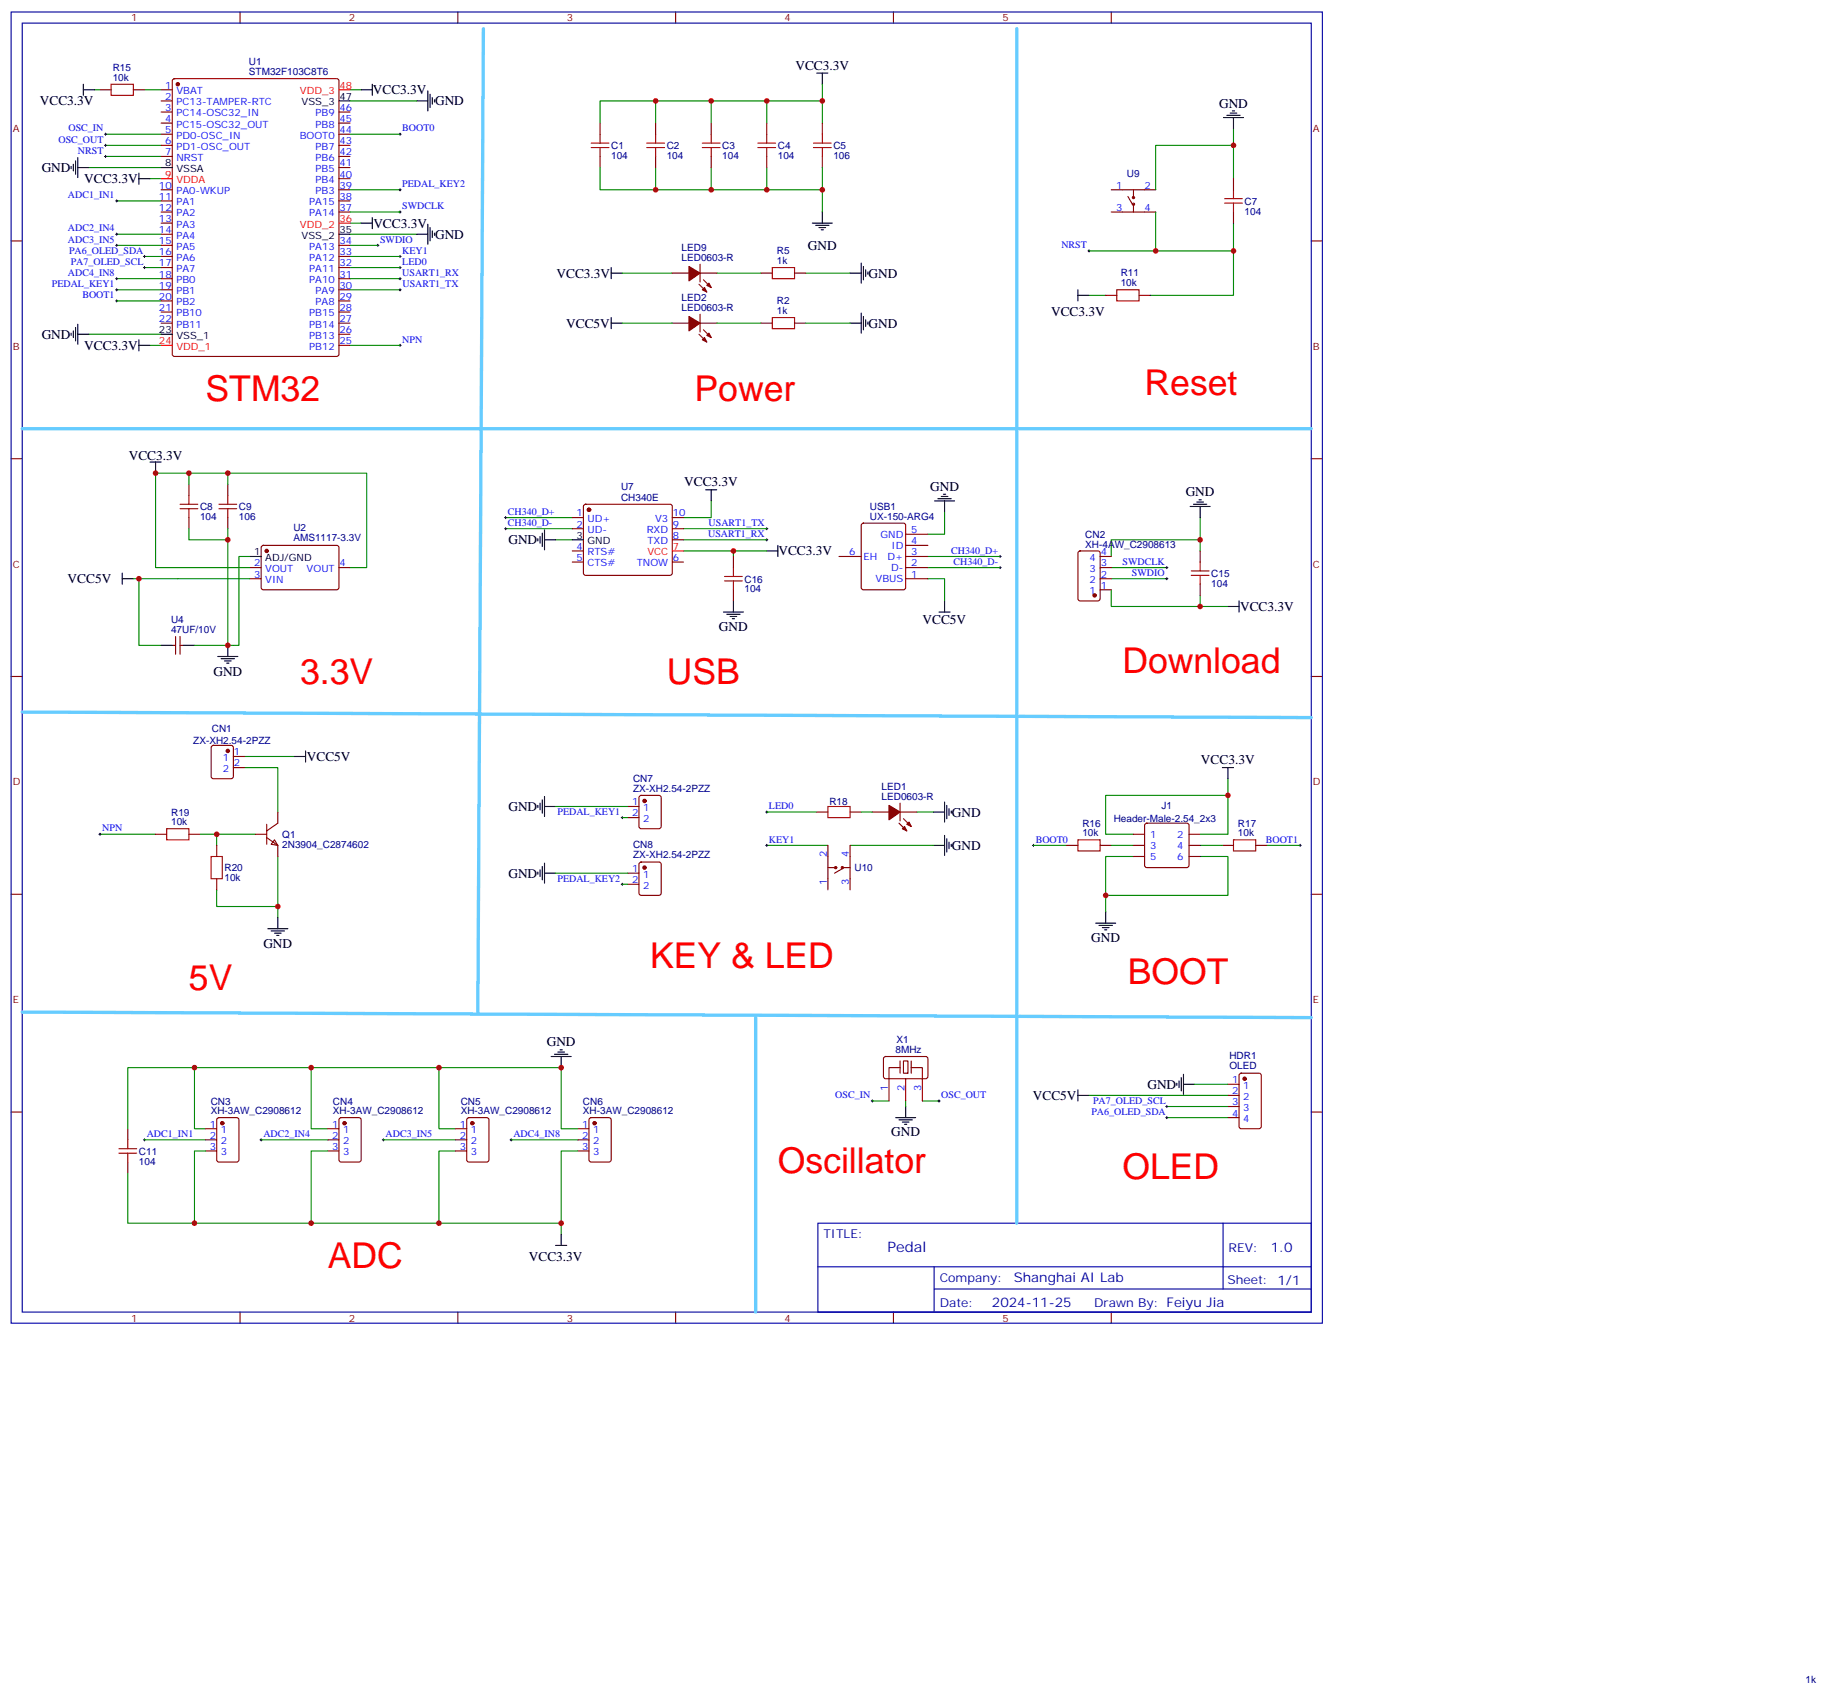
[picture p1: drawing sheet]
# Altium schematic sheet Sheet_Pedal.schdoc
size 434 x 399 mm

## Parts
C1  104  [C0603]
C2  104  [C0603]
C3  104  [C0603]
C4  104  [C0603]
C5  106  [C0603]
C7  104  [C0603]
C8  104  [C0603]
C9  106  [C0603]
C11  104  [C0603]
C15  104  [C0603]
C16  104  [C0603]
CN1  ZX-XH2.54-2PZZ  [CONN-TH_2P-P2.50_HX25003-2A]
CN2  XH-4AW_C2908613  [CONN-TH_XH-4AW]
CN3  XH-3AW_C2908612  [CONN-TH_3P-P2.54_HCTL_XH-3AW]
CN4  XH-3AW_C2908612  [CONN-TH_3P-P2.54_HCTL_XH-3AW]
CN5  XH-3AW_C2908612  [CONN-TH_3P-P2.54_HCTL_XH-3AW]
CN6  XH-3AW_C2908612  [CONN-TH_3P-P2.54_HCTL_XH-3AW]
CN7  ZX-XH2.54-2PZZ  [CONN-TH_2P-P2.50_HX25003-2A]
CN8  ZX-XH2.54-2PZZ  [CONN-TH_2P-P2.50_HX25003-2A]
HDR1  OLED  [HDR-TH_4P-P2.54-V-M]
J1  Header-Male-2.54_2x3  [HDR-TH_6P-P2.54-V-M-R2-C3-S2.54-1]
LED1  LED0603-R  [LED0603-R-RD]
LED2  LED0603-R  [LED0603-R-RD]
LED9  LED0603-R  [LED0603-R-RD]
Q1  2N3904_C2874602  [TO-92-3_L4.6-W3.6-P1.30-L_2N3904]
R2  1k  [R0603]
R5  1k  [R0603]
R11  10k  [R0603]
R15  10k  [R0603]
R16  10k  [R0603]
R17  10k  [R0603]
R18  1k  [R0603]
R19  10k  [R0603]
R20  10k  [R0603]
U1  STM32F103C8T6  [LQFP-48_L7.0-W7.0-P0.50-LS9.0-BL]
U2  AMS1117-3.3V  [SOT-223-4_L6.5-W3.5-P2.30-LS7.0-BR]
U4  47UF/10V  [C1206]
U7  CH340E  [MSOP-10_L3.0-W3.0-P0.50-LS5.0-BL]
U9  TPS645-5NC60  [SW-SMD_4P-L6.0-W6.0-P4.50-LS9.2]  (value not drawn)
U10  TPS645-5NC60  [SW-SMD_4P-L6.0-W6.0-P4.50-LS9.2]  (value not drawn)
USB1  UX-150-ARG4  [MICRO-USB-TH_UX-150-ARG4]
X1  8MHz  [OSC-SMD_3P-L3.2-W1.3-P1.2-L]

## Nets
GND: C1.1 C2.1 C3.1 C4.1 C5.1 C7.2 C8.1 C9.1 C11.2 C15.2 C16.1 CN2.4 CN3.1 CN4.1 CN5.1 CN6.1 CN7.1 CN8.1 HDR1.1 J1.5 J1.6 LED1.2(K) Q1.1(E) R2.2 R5.2 R20.1 U1.8(VSSA) U1.23(VSS_1) U1.35(VSS_2) U1.47(VSS_3) U2.1(ADJ/GND) U4.2 U7.3(GND) U9.2 U10.4 USB1.5(GND) X1.2
VCC3.3V: C1.2 C2.2 C3.2 C4.2 C5.2 C8.2 C9.2 C11.1 C15.1 C16.2 CN2.1 CN3.3 CN4.3 CN5.3 CN6.3 J1.1 J1.2 LED9.1(A) R11.1 R15.2 U1.9(VDDA) U1.24(VDD_1) U1.36(VDD_2) U1.48(VDD_3) U2.2(VOUT) U2.4(VOUT) U7.7(VCC) U7.10(V3)
VCC5V: CN1.1 HDR1.2 LED2.1(A) U2.3(VIN) U4.1 USB1.1(VBUS)
ADC1_IN1: CN3.2 U1.11(PA1)
ADC2_IN4: CN4.2 U1.14(PA4)
ADC3_IN5: CN5.2 U1.15(PA5)
ADC4_IN8: CN6.2 U1.18(PB0)
BOOT0: R16.1 U1.44(BOOT0)
BOOT1: R17.2 U1.20(PB2)
CH340_D+: U7.1(UD+) USB1.3(D+)
CH340_D-: U7.2(UD-) USB1.2(D-)
KEY1: U1.33(PA12) U10.2
LED0: R18.1 U1.32(PA11)
NPN: R19.1 U1.25(PB12)
NRST: C7.1 R11.2 U1.7(NRST) U9.4
OSC_IN: U1.5(PD0-OSC_IN) X1.1
OSC_OUT: U1.6(PD1-OSC_OUT) X1.3
PA6_OLED_SDA: HDR1.4 U1.16(PA6)
PA7_OLED_SCL: HDR1.3 U1.17(PA7)
PEDAL_KEY1: CN7.2 U1.19(PB1)
PEDAL_KEY2: CN8.2 U1.39(PB3)
SWDCLK: CN2.3 U1.37(PA14)
SWDIO: CN2.2 U1.34(PA13)
USART1_RX: U1.31(PA10) U7.8(TXD)
USART1_TX: U1.30(PA9) U7.9(RXD)
NetCN1_2: CN1.2 Q1.3(C)
NetJ1_3: J1.3 R16.2
NetJ1_4: J1.4 R17.1
NetLED1_1: LED1.1(A) R18.2
NetLED2_2: LED2.2(K) R2.1
NetLED9_2: LED9.2(K) R5.1
NetQ1_2: Q1.2(B) R19.2 R20.2
NetR15_1: R15.1 U1.1(VBAT)

Not connected (* = marked no-connect by the designer): U1 2(PC13-TAMPER-RTC) 3(PC14-OSC32_IN) 4(PC15-OSC32_OUT) 10(PA0-WKUP) 12(PA2) 13(PA3) 21(PB10) 22(PB11) 26(PB13) 27(PB14) 28(PB15) 29(PA8) 38(PA15) 40(PB4) 41(PB5) 42(PB6) 43(PB7) 45(PB8) 46(PB9); U7 4(RTS#) 5(CTS#) 6(TNOW); U9 1 3; U10 1 3; USB1 4(ID) 6(EH)

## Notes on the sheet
- (near U1) STM32
- Power
- Reset
- 3.3V
- USB
- Download
- KEY & LED
- 5V
- BOOT
- Oscillator
- OLED
- ADC
